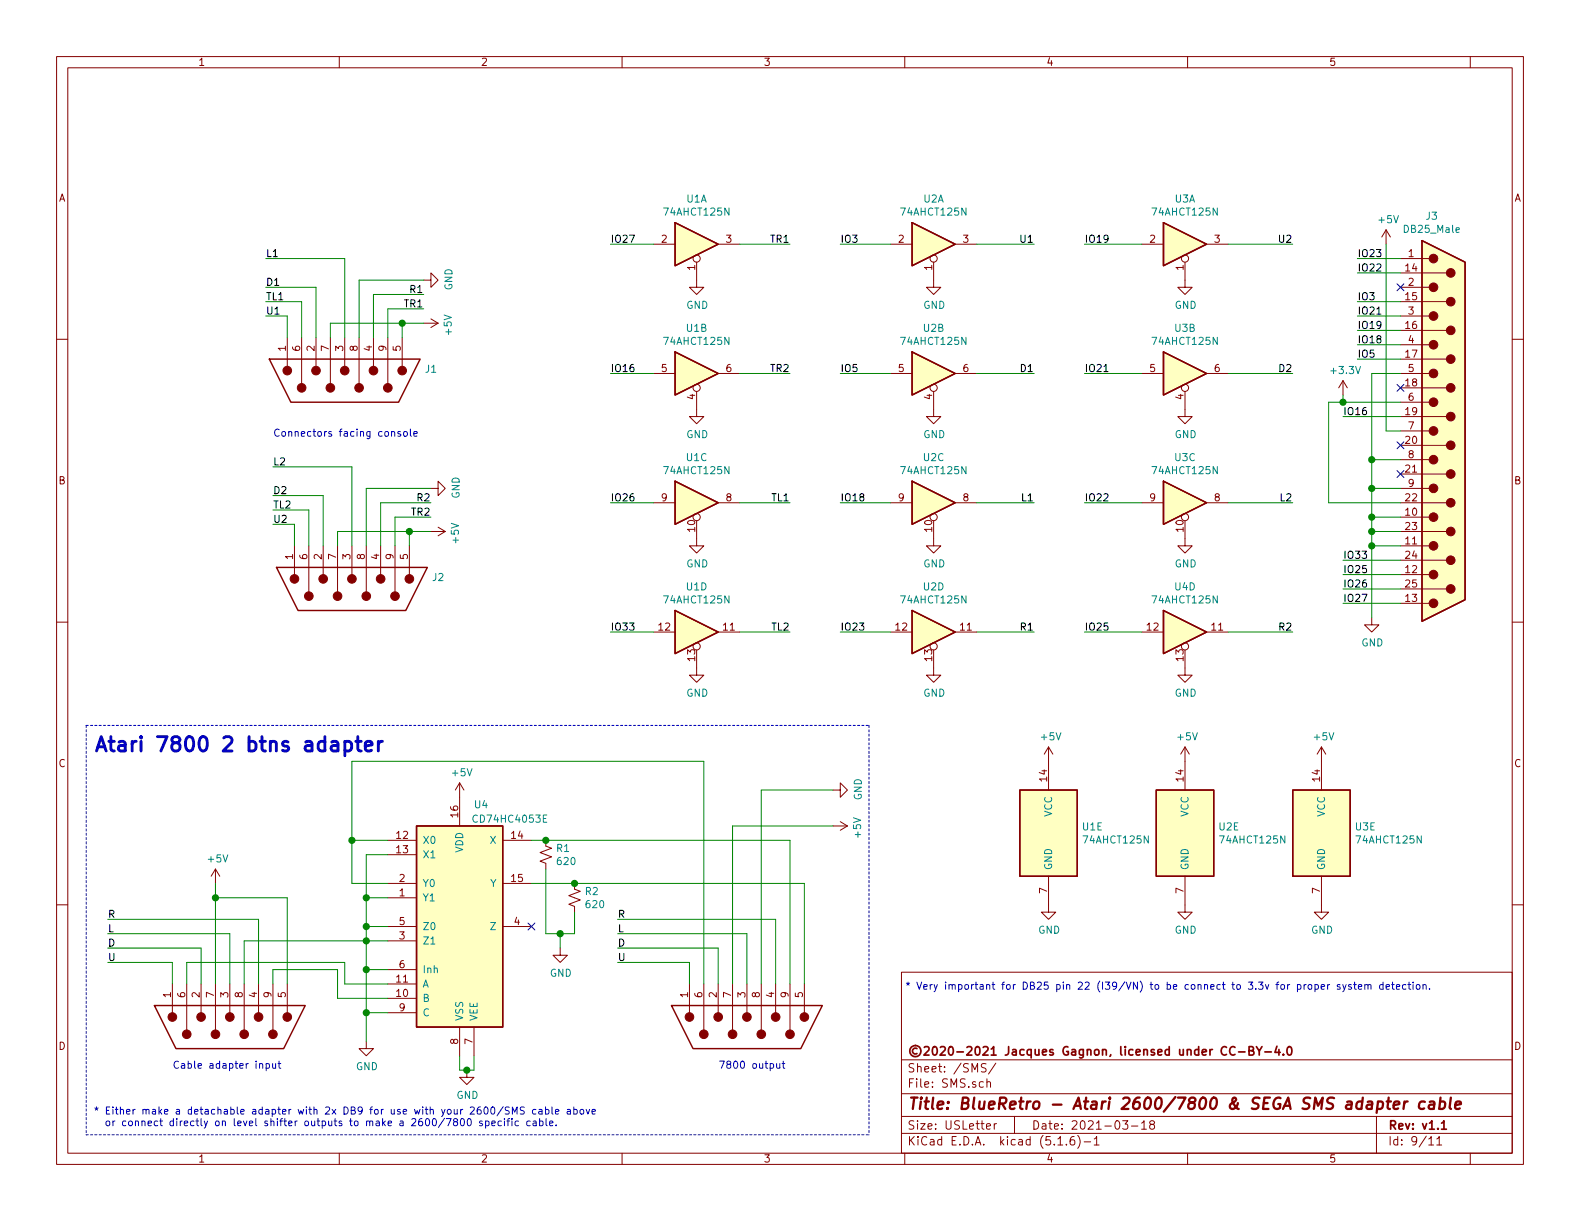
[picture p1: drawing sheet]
EESchema Schematic File Version 4
EELAYER 30 0
EELAYER END
$Descr USLetter 11000 8500
encoding utf-8
Sheet 9 11
Title "BlueRetro - Atari 2600/7800 & SEGA SMS adapter cable"
Date "2021-03-18"
Rev "v1.1"
Comp "©2020-2021 Jacques Gagnon, licensed under CC-BY-4.0"
Comment1 ""
Comment2 ""
Comment3 ""
Comment4 ""
$EndDescr
$Comp
L Connector:DB25_Male J?
U 1 1
P 10050 3000
AR Path="/5F127084/5FD5E748" Ref="J?"  Part="1" 
AR Path="/5F9FC91E/5FD5E748" Ref="J?"  Part="1" 
AR Path="/5FD29386/5FD5E748" Ref="J3"  Part="1" 
F 0 "J3" H 9968 1508 50  0000 C CNN
F 1 "DB25_Male" H 9968 1599 50  0000 C CNN
F 2 "" H 10050 3000 50  0001 C CNN
F 3 " ~" H 10050 3000 50  0001 C CNN
	1    10050 3000
	1    0    0    1   
$EndComp
$Comp
L 74xx:74LS125 U?
U 3 1
P 4850 3500
AR Path="/5F127084/5FD5E74E" Ref="U?"  Part="1" 
AR Path="/5F9FC91E/5FD5E74E" Ref="U?"  Part="4" 
AR Path="/5FD29386/5FD5E74E" Ref="U1"  Part="3" 
F 0 "U1" H 4850 3817 50  0000 C CNN
F 1 "74AHCT125N" H 4850 3726 50  0000 C CNN
F 2 "" H 4850 3500 50  0001 C CNN
F 3 "http://www.ti.com/general/docs/suppproductinfo.tsp?distId=10&gotoUrl=http%3A%2F%2Fwww.ti.com%2Flit%2Fgpn%2Fsn74ahct125" H 4850 3500 50  0001 C CNN
	3    4850 3500
	1    0    0    -1  
$EndComp
$Comp
L 74xx:74LS125 U?
U 1 1
P 6500 1700
AR Path="/5F127084/5FD5E754" Ref="U?"  Part="2" 
AR Path="/5F9FC91E/5FD5E754" Ref="U?"  Part="1" 
AR Path="/5FD29386/5FD5E754" Ref="U2"  Part="1" 
F 0 "U2" H 6500 2017 50  0000 C CNN
F 1 "74AHCT125N" H 6500 1926 50  0000 C CNN
F 2 "" H 6500 1700 50  0001 C CNN
F 3 "http://www.ti.com/general/docs/suppproductinfo.tsp?distId=10&gotoUrl=http%3A%2F%2Fwww.ti.com%2Flit%2Fgpn%2Fsn74ahct125" H 6500 1700 50  0001 C CNN
	1    6500 1700
	1    0    0    -1  
$EndComp
$Comp
L 74xx:74LS125 U?
U 2 1
P 6500 2600
AR Path="/5F127084/5FD5E75A" Ref="U?"  Part="3" 
AR Path="/5F9FC91E/5FD5E75A" Ref="U?"  Part="2" 
AR Path="/5FD29386/5FD5E75A" Ref="U2"  Part="2" 
F 0 "U2" H 6500 2917 50  0000 C CNN
F 1 "74AHCT125N" H 6500 2826 50  0000 C CNN
F 2 "" H 6500 2600 50  0001 C CNN
F 3 "http://www.ti.com/general/docs/suppproductinfo.tsp?distId=10&gotoUrl=http%3A%2F%2Fwww.ti.com%2Flit%2Fgpn%2Fsn74ahct125" H 6500 2600 50  0001 C CNN
	2    6500 2600
	1    0    0    -1  
$EndComp
$Comp
L 74xx:74LS125 U?
U 3 1
P 6500 3500
AR Path="/5F127084/5FD5E760" Ref="U?"  Part="4" 
AR Path="/5F9FC91E/5FD5E760" Ref="U?"  Part="3" 
AR Path="/5FD29386/5FD5E760" Ref="U2"  Part="3" 
F 0 "U2" H 6500 3817 50  0000 C CNN
F 1 "74AHCT125N" H 6500 3726 50  0000 C CNN
F 2 "" H 6500 3500 50  0001 C CNN
F 3 "http://www.ti.com/general/docs/suppproductinfo.tsp?distId=10&gotoUrl=http%3A%2F%2Fwww.ti.com%2Flit%2Fgpn%2Fsn74ahct125" H 6500 3500 50  0001 C CNN
	3    6500 3500
	1    0    0    -1  
$EndComp
$Comp
L 74xx:74LS125 U?
U 1 1
P 8250 1700
AR Path="/5F127084/5FD5E766" Ref="U?"  Part="2" 
AR Path="/5F9FC91E/5FD5E766" Ref="U?"  Part="1" 
AR Path="/5FD29386/5FD5E766" Ref="U3"  Part="1" 
F 0 "U3" H 8250 2017 50  0000 C CNN
F 1 "74AHCT125N" H 8250 1926 50  0000 C CNN
F 2 "" H 8250 1700 50  0001 C CNN
F 3 "http://www.ti.com/general/docs/suppproductinfo.tsp?distId=10&gotoUrl=http%3A%2F%2Fwww.ti.com%2Flit%2Fgpn%2Fsn74ahct125" H 8250 1700 50  0001 C CNN
	1    8250 1700
	1    0    0    -1  
$EndComp
$Comp
L 74xx:74LS125 U?
U 2 1
P 8250 2600
AR Path="/5F127084/5FD5E76C" Ref="U?"  Part="3" 
AR Path="/5F9FC91E/5FD5E76C" Ref="U?"  Part="2" 
AR Path="/5FD29386/5FD5E76C" Ref="U3"  Part="2" 
F 0 "U3" H 8250 2917 50  0000 C CNN
F 1 "74AHCT125N" H 8250 2826 50  0000 C CNN
F 2 "" H 8250 2600 50  0001 C CNN
F 3 "http://www.ti.com/general/docs/suppproductinfo.tsp?distId=10&gotoUrl=http%3A%2F%2Fwww.ti.com%2Flit%2Fgpn%2Fsn74ahct125" H 8250 2600 50  0001 C CNN
	2    8250 2600
	1    0    0    -1  
$EndComp
$Comp
L 74xx:74LS125 U?
U 3 1
P 8250 3500
AR Path="/5F127084/5FD5E772" Ref="U?"  Part="4" 
AR Path="/5F9FC91E/5FD5E772" Ref="U?"  Part="3" 
AR Path="/5FD29386/5FD5E772" Ref="U3"  Part="3" 
F 0 "U3" H 8250 3817 50  0000 C CNN
F 1 "74AHCT125N" H 8250 3726 50  0000 C CNN
F 2 "" H 8250 3500 50  0001 C CNN
F 3 "http://www.ti.com/general/docs/suppproductinfo.tsp?distId=10&gotoUrl=http%3A%2F%2Fwww.ti.com%2Flit%2Fgpn%2Fsn74ahct125" H 8250 3500 50  0001 C CNN
	3    8250 3500
	1    0    0    -1  
$EndComp
$Comp
L 74xx:74LS125 U?
U 4 1
P 6500 4400
AR Path="/5F127084/5FD5E778" Ref="U?"  Part="1" 
AR Path="/5F9FC91E/5FD5E778" Ref="U?"  Part="4" 
AR Path="/5FD29386/5FD5E778" Ref="U2"  Part="4" 
F 0 "U2" H 6500 4717 50  0000 C CNN
F 1 "74AHCT125N" H 6500 4626 50  0000 C CNN
F 2 "" H 6500 4400 50  0001 C CNN
F 3 "http://www.ti.com/general/docs/suppproductinfo.tsp?distId=10&gotoUrl=http%3A%2F%2Fwww.ti.com%2Flit%2Fgpn%2Fsn74ahct125" H 6500 4400 50  0001 C CNN
	4    6500 4400
	1    0    0    -1  
$EndComp
$Comp
L 74xx:74LS125 U?
U 4 1
P 8250 4400
AR Path="/5F127084/5FD5E77E" Ref="U?"  Part="2" 
AR Path="/5F9FC91E/5FD5E77E" Ref="U?"  Part="4" 
AR Path="/5FD29386/5FD5E77E" Ref="U4"  Part="4" 
F 0 "U4" H 8250 4717 50  0000 C CNN
F 1 "74AHCT125N" H 8250 4626 50  0000 C CNN
F 2 "" H 8250 4400 50  0001 C CNN
F 3 "http://www.ti.com/general/docs/suppproductinfo.tsp?distId=10&gotoUrl=http%3A%2F%2Fwww.ti.com%2Flit%2Fgpn%2Fsn74ahct125" H 8250 4400 50  0001 C CNN
	4    8250 4400
	1    0    0    -1  
$EndComp
Wire Wire Line
	9450 1800 9750 1800
Wire Wire Line
	9450 2200 9750 2200
Wire Wire Line
	9450 2400 9750 2400
$Comp
L power:+5V #PWR?
U 1 1
P 9650 1700
AR Path="/5F127084/5FD5E787" Ref="#PWR?"  Part="1" 
AR Path="/5F9FC91E/5FD5E787" Ref="#PWR?"  Part="1" 
AR Path="/5FD29386/5FD5E787" Ref="#PWR?"  Part="1" 
F 0 "#PWR?" H 9650 1550 50  0001 C CNN
F 1 "+5V" H 9665 1873 50  0000 C CNN
F 2 "" H 9650 1700 50  0001 C CNN
F 3 "" H 9650 1700 50  0001 C CNN
	1    9650 1700
	1    0    0    -1  
$EndComp
$Comp
L power:GND #PWR?
U 1 1
P 9550 4300
AR Path="/5F127084/5FD5E78D" Ref="#PWR?"  Part="1" 
AR Path="/5F9FC91E/5FD5E78D" Ref="#PWR?"  Part="1" 
AR Path="/5FD29386/5FD5E78D" Ref="#PWR?"  Part="1" 
F 0 "#PWR?" H 9550 4050 50  0001 C CNN
F 1 "GND" H 9555 4127 50  0000 C CNN
F 2 "" H 9550 4300 50  0001 C CNN
F 3 "" H 9550 4300 50  0001 C CNN
	1    9550 4300
	1    0    0    -1  
$EndComp
Wire Wire Line
	9750 2600 9550 2600
Wire Wire Line
	9550 2600 9550 3200
Wire Wire Line
	9750 3400 9550 3400
Wire Wire Line
	9650 1700 9650 3000
Wire Wire Line
	9650 3000 9750 3000
$Comp
L power:+3.3V #PWR?
U 1 1
P 9350 2750
AR Path="/5F127084/5FD5E798" Ref="#PWR?"  Part="1" 
AR Path="/5F9FC91E/5FD5E798" Ref="#PWR?"  Part="1" 
AR Path="/5FD29386/5FD5E798" Ref="#PWR?"  Part="1" 
F 0 "#PWR?" H 9350 2600 50  0001 C CNN
F 1 "+3.3V" H 9365 2923 50  0000 C CNN
F 2 "" H 9350 2750 50  0001 C CNN
F 3 "" H 9350 2750 50  0001 C CNN
	1    9350 2750
	1    0    0    -1  
$EndComp
$Comp
L power:GND #PWR?
U 1 1
P 6500 3750
AR Path="/5F127084/5FD5E79E" Ref="#PWR?"  Part="1" 
AR Path="/5F9FC91E/5FD5E79E" Ref="#PWR?"  Part="1" 
AR Path="/5FD29386/5FD5E79E" Ref="#PWR?"  Part="1" 
F 0 "#PWR?" H 6500 3500 50  0001 C CNN
F 1 "GND" H 6505 3577 50  0000 C CNN
F 2 "" H 6500 3750 50  0001 C CNN
F 3 "" H 6500 3750 50  0001 C CNN
	1    6500 3750
	1    0    0    -1  
$EndComp
$Comp
L power:GND #PWR?
U 1 1
P 6500 2850
AR Path="/5F127084/5FD5E7A4" Ref="#PWR?"  Part="1" 
AR Path="/5F9FC91E/5FD5E7A4" Ref="#PWR?"  Part="1" 
AR Path="/5FD29386/5FD5E7A4" Ref="#PWR?"  Part="1" 
F 0 "#PWR?" H 6500 2600 50  0001 C CNN
F 1 "GND" H 6505 2677 50  0000 C CNN
F 2 "" H 6500 2850 50  0001 C CNN
F 3 "" H 6500 2850 50  0001 C CNN
	1    6500 2850
	1    0    0    -1  
$EndComp
$Comp
L power:GND #PWR?
U 1 1
P 4850 3750
AR Path="/5F127084/5FD5E7AA" Ref="#PWR?"  Part="1" 
AR Path="/5F9FC91E/5FD5E7AA" Ref="#PWR?"  Part="1" 
AR Path="/5FD29386/5FD5E7AA" Ref="#PWR?"  Part="1" 
F 0 "#PWR?" H 4850 3500 50  0001 C CNN
F 1 "GND" H 4855 3577 50  0000 C CNN
F 2 "" H 4850 3750 50  0001 C CNN
F 3 "" H 4850 3750 50  0001 C CNN
	1    4850 3750
	1    0    0    -1  
$EndComp
$Comp
L power:GND #PWR?
U 1 1
P 6500 1950
AR Path="/5F127084/5FD5E7B0" Ref="#PWR?"  Part="1" 
AR Path="/5F9FC91E/5FD5E7B0" Ref="#PWR?"  Part="1" 
AR Path="/5FD29386/5FD5E7B0" Ref="#PWR?"  Part="1" 
F 0 "#PWR?" H 6500 1700 50  0001 C CNN
F 1 "GND" H 6505 1777 50  0000 C CNN
F 2 "" H 6500 1950 50  0001 C CNN
F 3 "" H 6500 1950 50  0001 C CNN
	1    6500 1950
	1    0    0    -1  
$EndComp
$Comp
L power:GND #PWR?
U 1 1
P 8250 2850
AR Path="/5F127084/5FD5E7C2" Ref="#PWR?"  Part="1" 
AR Path="/5F9FC91E/5FD5E7C2" Ref="#PWR?"  Part="1" 
AR Path="/5FD29386/5FD5E7C2" Ref="#PWR?"  Part="1" 
F 0 "#PWR?" H 8250 2600 50  0001 C CNN
F 1 "GND" H 8255 2677 50  0000 C CNN
F 2 "" H 8250 2850 50  0001 C CNN
F 3 "" H 8250 2850 50  0001 C CNN
	1    8250 2850
	1    0    0    -1  
$EndComp
$Comp
L power:GND #PWR?
U 1 1
P 8250 1950
AR Path="/5F127084/5FD5E7C8" Ref="#PWR?"  Part="1" 
AR Path="/5F9FC91E/5FD5E7C8" Ref="#PWR?"  Part="1" 
AR Path="/5FD29386/5FD5E7C8" Ref="#PWR?"  Part="1" 
F 0 "#PWR?" H 8250 1700 50  0001 C CNN
F 1 "GND" H 8255 1777 50  0000 C CNN
F 2 "" H 8250 1950 50  0001 C CNN
F 3 "" H 8250 1950 50  0001 C CNN
	1    8250 1950
	1    0    0    -1  
$EndComp
$Comp
L power:GND #PWR?
U 1 1
P 8250 3750
AR Path="/5F127084/5FD5E7CE" Ref="#PWR?"  Part="1" 
AR Path="/5F9FC91E/5FD5E7CE" Ref="#PWR?"  Part="1" 
AR Path="/5FD29386/5FD5E7CE" Ref="#PWR?"  Part="1" 
F 0 "#PWR?" H 8250 3500 50  0001 C CNN
F 1 "GND" H 8255 3577 50  0000 C CNN
F 2 "" H 8250 3750 50  0001 C CNN
F 3 "" H 8250 3750 50  0001 C CNN
	1    8250 3750
	1    0    0    -1  
$EndComp
$Comp
L power:GND #PWR?
U 1 1
P 6500 4650
AR Path="/5F127084/5FD5E7D4" Ref="#PWR?"  Part="1" 
AR Path="/5F9FC91E/5FD5E7D4" Ref="#PWR?"  Part="1" 
AR Path="/5FD29386/5FD5E7D4" Ref="#PWR?"  Part="1" 
F 0 "#PWR?" H 6500 4400 50  0001 C CNN
F 1 "GND" H 6505 4477 50  0000 C CNN
F 2 "" H 6500 4650 50  0001 C CNN
F 3 "" H 6500 4650 50  0001 C CNN
	1    6500 4650
	1    0    0    -1  
$EndComp
$Comp
L power:GND #PWR?
U 1 1
P 8250 4650
AR Path="/5F127084/5FD5E7DA" Ref="#PWR?"  Part="1" 
AR Path="/5F9FC91E/5FD5E7DA" Ref="#PWR?"  Part="1" 
AR Path="/5FD29386/5FD5E7DA" Ref="#PWR?"  Part="1" 
F 0 "#PWR?" H 8250 4400 50  0001 C CNN
F 1 "GND" H 8255 4477 50  0000 C CNN
F 2 "" H 8250 4650 50  0001 C CNN
F 3 "" H 8250 4650 50  0001 C CNN
	1    8250 4650
	1    0    0    -1  
$EndComp
Wire Wire Line
	6200 1700 5850 1700
Wire Wire Line
	6200 2600 5850 2600
Wire Wire Line
	6200 3500 5850 3500
Wire Wire Line
	6200 4400 5850 4400
Wire Wire Line
	6800 4400 7200 4400
Wire Wire Line
	6800 3500 7200 3500
Wire Wire Line
	6800 2600 7200 2600
Wire Wire Line
	6800 1700 7200 1700
Wire Wire Line
	7950 1700 7550 1700
Wire Wire Line
	7950 2600 7550 2600
Wire Wire Line
	7950 3500 7550 3500
Wire Wire Line
	7950 4400 7550 4400
Wire Wire Line
	8550 4400 9000 4400
Wire Wire Line
	8550 3500 9000 3500
Wire Wire Line
	8550 2600 9000 2600
Wire Wire Line
	8550 1700 9000 1700
Text Label 4250 3500 0    50   ~ 0
IO26
Text Label 5850 1700 0    50   ~ 0
IO3
Text Label 5850 2600 0    50   ~ 0
IO5
Text Label 5850 3500 0    50   ~ 0
IO18
Text Label 5850 4400 0    50   ~ 0
IO23
Text Label 5500 3500 2    50   ~ 0
TL1
Text Label 7200 1700 2    50   ~ 0
U1
Text Label 7200 2600 2    50   ~ 0
D1
Text Label 7200 3500 2    50   ~ 0
L1
Text Label 7200 4400 2    50   ~ 0
R1
Text Label 7550 1700 0    50   ~ 0
IO19
Text Label 7550 2600 0    50   ~ 0
IO21
Text Label 7550 3500 0    50   ~ 0
IO22
Text Label 7550 4400 0    50   ~ 0
IO25
Text Label 9000 1700 2    50   ~ 0
U2
Text Label 9000 2600 2    50   ~ 0
D2
Text Label 9000 3500 2    50   ~ 0
L2
Text Label 9000 4400 2    50   ~ 0
R2
$Comp
L power:GND #PWR?
U 1 1
P 2950 1950
AR Path="/5F127084/5FD5E814" Ref="#PWR?"  Part="1" 
AR Path="/5F9FC91E/5FD5E814" Ref="#PWR?"  Part="1" 
AR Path="/5FD29386/5FD5E814" Ref="#PWR?"  Part="1" 
F 0 "#PWR?" H 2950 1700 50  0001 C CNN
F 1 "GND" H 2955 1777 50  0000 C CNN
F 2 "" H 2950 1950 50  0001 C CNN
F 3 "" H 2950 1950 50  0001 C CNN
	1    2950 1950
	0    -1   -1   0   
$EndComp
$Comp
L power:GND #PWR?
U 1 1
P 3000 3400
AR Path="/5F127084/5FD5E81A" Ref="#PWR?"  Part="1" 
AR Path="/5F9FC91E/5FD5E81A" Ref="#PWR?"  Part="1" 
AR Path="/5FD29386/5FD5E81A" Ref="#PWR?"  Part="1" 
F 0 "#PWR?" H 3000 3150 50  0001 C CNN
F 1 "GND" H 3005 3227 50  0000 C CNN
F 2 "" H 3000 3400 50  0001 C CNN
F 3 "" H 3000 3400 50  0001 C CNN
	1    3000 3400
	0    -1   -1   0   
$EndComp
$Comp
L power:+5V #PWR?
U 1 1
P 3000 3700
AR Path="/5F127084/5FD5E820" Ref="#PWR?"  Part="1" 
AR Path="/5F9FC91E/5FD5E820" Ref="#PWR?"  Part="1" 
AR Path="/5FD29386/5FD5E820" Ref="#PWR?"  Part="1" 
F 0 "#PWR?" H 3000 3550 50  0001 C CNN
F 1 "+5V" H 3015 3873 50  0000 C CNN
F 2 "" H 3000 3700 50  0001 C CNN
F 3 "" H 3000 3700 50  0001 C CNN
	1    3000 3700
	0    1    1    0   
$EndComp
$Comp
L power:+5V #PWR?
U 1 1
P 2950 2250
AR Path="/5F127084/5FD5E826" Ref="#PWR?"  Part="1" 
AR Path="/5F9FC91E/5FD5E826" Ref="#PWR?"  Part="1" 
AR Path="/5FD29386/5FD5E826" Ref="#PWR?"  Part="1" 
F 0 "#PWR?" H 2950 2100 50  0001 C CNN
F 1 "+5V" H 2965 2423 50  0000 C CNN
F 2 "" H 2950 2250 50  0001 C CNN
F 3 "" H 2950 2250 50  0001 C CNN
	1    2950 2250
	0    1    1    0   
$EndComp
Wire Wire Line
	2000 2350 2000 2200
Wire Wire Line
	2000 2200 1850 2200
Wire Wire Line
	2800 2350 2800 2250
Wire Wire Line
	2800 2250 2950 2250
Wire Wire Line
	2050 3800 2050 3650
Wire Wire Line
	2050 3650 1900 3650
Wire Wire Line
	2850 3800 2850 3700
Wire Wire Line
	2850 3700 3000 3700
Wire Wire Line
	2750 3800 2750 3600
Wire Wire Line
	2150 3800 2150 3550
Wire Wire Line
	2700 2350 2700 2150
Wire Wire Line
	2100 2350 2100 2100
Text Label 1850 2000 0    50   ~ 0
D1
Text Label 1850 2200 0    50   ~ 0
U1
Text Label 2950 2150 2    50   ~ 0
TR1
Text Label 1850 2100 0    50   ~ 0
TL1
Text Label 2950 2050 2    50   ~ 0
R1
Text Label 1850 1800 0    50   ~ 0
L1
Text Label 1900 3450 0    50   ~ 0
D2
Text Label 1900 3650 0    50   ~ 0
U2
Text Label 1900 3550 0    50   ~ 0
TL2
Text Label 3000 3500 2    50   ~ 0
R2
Text Label 1900 3250 0    50   ~ 0
L2
Text Label 9450 2300 0    50   ~ 0
IO19
Text Label 9450 2200 0    50   ~ 0
IO21
Text Label 9450 1900 0    50   ~ 0
IO22
Text Label 9350 4000 0    50   ~ 0
IO25
Wire Wire Line
	9750 1900 9450 1900
Wire Wire Line
	9750 2300 9450 2300
Wire Wire Line
	9750 2500 9450 2500
Wire Wire Line
	9350 2800 9350 2750
Wire Wire Line
	9350 2800 9750 2800
Wire Wire Line
	9750 4200 9350 4200
Wire Wire Line
	9750 3900 9350 3900
Text Label 9350 2900 0    50   ~ 0
IO16
Text Label 9450 2100 0    50   ~ 0
IO3
Text Label 9450 2500 0    50   ~ 0
IO5
Text Label 9450 1800 0    50   ~ 0
IO23
Text Label 9350 4100 0    50   ~ 0
IO26
Text Label 9350 4200 0    50   ~ 0
IO27
Text Label 9350 3900 0    50   ~ 0
IO33
Wire Wire Line
	9750 3200 9550 3200
Connection ~ 9550 3200
Wire Wire Line
	9550 3200 9550 3400
Connection ~ 9550 3400
Wire Wire Line
	9750 2900 9350 2900
Wire Wire Line
	9750 2100 9450 2100
Wire Wire Line
	9750 4000 9350 4000
Text Label 9450 2400 0    50   ~ 0
IO18
Wire Wire Line
	9350 4100 9750 4100
NoConn ~ 9750 2700
Wire Wire Line
	9750 3600 9550 3600
Connection ~ 9550 3600
NoConn ~ 9750 3100
Text Notes 1900 3050 0    50   ~ 0
Connectors facing console
$Comp
L Connector_Gaming:Atari_SEGA_DE9 J?
U 1 1
P 2400 2650
AR Path="/5F9FC91E/5FD5E86A" Ref="J?"  Part="1" 
AR Path="/5FD29386/5FD5E86A" Ref="J1"  Part="1" 
F 0 "J1" V 2318 3205 50  0000 L CNN
F 1 "Atari_SEGA_DE9" V 2363 3205 50  0001 L CNN
F 2 "" H 2400 2650 50  0001 C CNN
F 3 " ~" H 2400 2650 50  0001 C CNN
	1    2400 2650
	0    1    1    0   
$EndComp
$Comp
L Connector_Gaming:Atari_SEGA_DE9 J?
U 1 1
P 2450 4100
AR Path="/5F9FC91E/5FD5E870" Ref="J?"  Part="1" 
AR Path="/5FD29386/5FD5E870" Ref="J2"  Part="1" 
F 0 "J2" V 2368 4655 50  0000 L CNN
F 1 "Atari_SEGA_DE9" V 2413 4655 50  0001 L CNN
F 2 "" H 2450 4100 50  0001 C CNN
F 3 " ~" H 2450 4100 50  0001 C CNN
	1    2450 4100
	0    1    1    0   
$EndComp
Wire Wire Line
	2100 2100 1850 2100
Wire Wire Line
	2200 2000 1850 2000
Wire Wire Line
	2200 2000 2200 2350
Wire Wire Line
	2400 1800 1850 1800
Wire Wire Line
	2400 1800 2400 2350
Wire Wire Line
	2700 2150 2950 2150
Wire Wire Line
	2600 2050 2950 2050
Wire Wire Line
	2600 2050 2600 2350
Wire Wire Line
	2500 1950 2950 1950
Wire Wire Line
	2500 1950 2500 2350
Wire Wire Line
	2150 3550 1900 3550
Wire Wire Line
	2250 3450 1900 3450
Wire Wire Line
	2250 3450 2250 3800
Wire Wire Line
	2450 3250 1900 3250
Wire Wire Line
	2450 3250 2450 3800
Wire Wire Line
	2750 3600 3000 3600
Wire Wire Line
	2650 3500 3000 3500
Wire Wire Line
	2650 3500 2650 3800
Wire Wire Line
	2550 3400 3000 3400
Wire Wire Line
	2550 3400 2550 3800
Text Label 3000 3600 2    50   ~ 0
TR2
$Comp
L 74xx:74LS125 U?
U 1 1
P 4850 1700
AR Path="/5F127084/5FD5E88F" Ref="U?"  Part="2" 
AR Path="/5F9FC91E/5FD5E88F" Ref="U?"  Part="1" 
AR Path="/5FD29386/5FD5E88F" Ref="U1"  Part="1" 
F 0 "U1" H 4850 2017 50  0000 C CNN
F 1 "74AHCT125N" H 4850 1926 50  0000 C CNN
F 2 "" H 4850 1700 50  0001 C CNN
F 3 "http://www.ti.com/general/docs/suppproductinfo.tsp?distId=10&gotoUrl=http%3A%2F%2Fwww.ti.com%2Flit%2Fgpn%2Fsn74ahct125" H 4850 1700 50  0001 C CNN
	1    4850 1700
	1    0    0    -1  
$EndComp
$Comp
L 74xx:74LS125 U?
U 2 1
P 4850 2600
AR Path="/5F127084/5FD5E895" Ref="U?"  Part="4" 
AR Path="/5F9FC91E/5FD5E895" Ref="U?"  Part="2" 
AR Path="/5FD29386/5FD5E895" Ref="U1"  Part="2" 
F 0 "U1" H 4850 2917 50  0000 C CNN
F 1 "74AHCT125N" H 4850 2826 50  0000 C CNN
F 2 "" H 4850 2600 50  0001 C CNN
F 3 "http://www.ti.com/general/docs/suppproductinfo.tsp?distId=10&gotoUrl=http%3A%2F%2Fwww.ti.com%2Flit%2Fgpn%2Fsn74ahct125" H 4850 2600 50  0001 C CNN
	2    4850 2600
	1    0    0    -1  
$EndComp
Wire Wire Line
	4550 1700 4250 1700
Wire Wire Line
	4550 2600 4250 2600
Wire Wire Line
	5150 1700 5500 1700
Wire Wire Line
	5150 2600 5500 2600
Text Label 5500 1700 2    50   ~ 0
TR1
Text Label 5500 2600 2    50   ~ 0
TR2
Text Label 4250 1700 0    50   ~ 0
IO27
Text Label 4250 2600 0    50   ~ 0
IO16
Wire Wire Line
	9550 3600 9550 3700
Wire Wire Line
	9550 3400 9550 3600
Wire Wire Line
	9750 3500 9250 3500
Wire Wire Line
	9250 3500 9250 2800
Wire Wire Line
	9250 2800 9350 2800
Connection ~ 9350 2800
$Comp
L 74xx:74LS125 U?
U 5 1
P 8250 5800
AR Path="/5F127084/5FD5E8C4" Ref="U?"  Part="5" 
AR Path="/5F9FC91E/5FD5E8C4" Ref="U?"  Part="5" 
AR Path="/5FD29386/5FD5E8C4" Ref="U2"  Part="5" 
F 0 "U2" H 8480 5846 50  0000 L CNN
F 1 "74AHCT125N" H 8480 5755 50  0000 L CNN
F 2 "" H 8250 5800 50  0001 C CNN
F 3 "http://www.ti.com/general/docs/suppproductinfo.tsp?distId=10&gotoUrl=http%3A%2F%2Fwww.ti.com%2Flit%2Fgpn%2Fsn74ahct125" H 8250 5800 50  0001 C CNN
	5    8250 5800
	1    0    0    -1  
$EndComp
$Comp
L 74xx:74LS125 U?
U 5 1
P 9200 5800
AR Path="/5F127084/5FD5E8CA" Ref="U?"  Part="5" 
AR Path="/5F9FC91E/5FD5E8CA" Ref="U?"  Part="5" 
AR Path="/5FD29386/5FD5E8CA" Ref="U3"  Part="5" 
F 0 "U3" H 9430 5846 50  0000 L CNN
F 1 "74AHCT125N" H 9430 5755 50  0000 L CNN
F 2 "" H 9200 5800 50  0001 C CNN
F 3 "http://www.ti.com/general/docs/suppproductinfo.tsp?distId=10&gotoUrl=http%3A%2F%2Fwww.ti.com%2Flit%2Fgpn%2Fsn74ahct125" H 9200 5800 50  0001 C CNN
	5    9200 5800
	1    0    0    -1  
$EndComp
$Comp
L 74xx:74LS125 U?
U 5 1
P 7300 5800
AR Path="/5F127084/5FD5E8D6" Ref="U?"  Part="5" 
AR Path="/5F9FC91E/5FD5E8D6" Ref="U?"  Part="5" 
AR Path="/5FD29386/5FD5E8D6" Ref="U1"  Part="5" 
F 0 "U1" H 7530 5846 50  0000 L CNN
F 1 "74AHCT125N" H 7530 5755 50  0000 L CNN
F 2 "" H 7300 5800 50  0001 C CNN
F 3 "http://www.ti.com/general/docs/suppproductinfo.tsp?distId=10&gotoUrl=http%3A%2F%2Fwww.ti.com%2Flit%2Fgpn%2Fsn74ahct125" H 7300 5800 50  0001 C CNN
	5    7300 5800
	1    0    0    -1  
$EndComp
$Comp
L power:GND #PWR?
U 1 1
P 9200 6300
AR Path="/5F127084/5FD5E8E2" Ref="#PWR?"  Part="1" 
AR Path="/5F9FC91E/5FD5E8E2" Ref="#PWR?"  Part="1" 
AR Path="/5FD29386/5FD5E8E2" Ref="#PWR?"  Part="1" 
F 0 "#PWR?" H 9200 6050 50  0001 C CNN
F 1 "GND" H 9205 6127 50  0000 C CNN
F 2 "" H 9200 6300 50  0001 C CNN
F 3 "" H 9200 6300 50  0001 C CNN
	1    9200 6300
	1    0    0    -1  
$EndComp
$Comp
L power:GND #PWR?
U 1 1
P 8250 6300
AR Path="/5F127084/5FD5E8E8" Ref="#PWR?"  Part="1" 
AR Path="/5F9FC91E/5FD5E8E8" Ref="#PWR?"  Part="1" 
AR Path="/5FD29386/5FD5E8E8" Ref="#PWR?"  Part="1" 
F 0 "#PWR?" H 8250 6050 50  0001 C CNN
F 1 "GND" H 8255 6127 50  0000 C CNN
F 2 "" H 8250 6300 50  0001 C CNN
F 3 "" H 8250 6300 50  0001 C CNN
	1    8250 6300
	1    0    0    -1  
$EndComp
$Comp
L power:GND #PWR?
U 1 1
P 7300 6300
AR Path="/5F127084/5FD5E8EE" Ref="#PWR?"  Part="1" 
AR Path="/5F9FC91E/5FD5E8EE" Ref="#PWR?"  Part="1" 
AR Path="/5FD29386/5FD5E8EE" Ref="#PWR?"  Part="1" 
F 0 "#PWR?" H 7300 6050 50  0001 C CNN
F 1 "GND" H 7305 6127 50  0000 C CNN
F 2 "" H 7300 6300 50  0001 C CNN
F 3 "" H 7300 6300 50  0001 C CNN
	1    7300 6300
	1    0    0    -1  
$EndComp
$Comp
L power:+5V #PWR?
U 1 1
P 8250 5300
AR Path="/5F127084/5FD5E8FA" Ref="#PWR?"  Part="1" 
AR Path="/5F9FC91E/5FD5E8FA" Ref="#PWR?"  Part="1" 
AR Path="/5FD29386/5FD5E8FA" Ref="#PWR?"  Part="1" 
F 0 "#PWR?" H 8250 5150 50  0001 C CNN
F 1 "+5V" H 8265 5473 50  0000 C CNN
F 2 "" H 8250 5300 50  0001 C CNN
F 3 "" H 8250 5300 50  0001 C CNN
	1    8250 5300
	1    0    0    -1  
$EndComp
$Comp
L power:+5V #PWR?
U 1 1
P 7300 5300
AR Path="/5F127084/5FD5E900" Ref="#PWR?"  Part="1" 
AR Path="/5F9FC91E/5FD5E900" Ref="#PWR?"  Part="1" 
AR Path="/5FD29386/5FD5E900" Ref="#PWR?"  Part="1" 
F 0 "#PWR?" H 7300 5150 50  0001 C CNN
F 1 "+5V" H 7315 5473 50  0000 C CNN
F 2 "" H 7300 5300 50  0001 C CNN
F 3 "" H 7300 5300 50  0001 C CNN
	1    7300 5300
	1    0    0    -1  
$EndComp
$Comp
L power:+5V #PWR?
U 1 1
P 9200 5300
AR Path="/5F127084/5FD5E906" Ref="#PWR?"  Part="1" 
AR Path="/5F9FC91E/5FD5E906" Ref="#PWR?"  Part="1" 
AR Path="/5FD29386/5FD5E906" Ref="#PWR?"  Part="1" 
F 0 "#PWR?" H 9200 5150 50  0001 C CNN
F 1 "+5V" H 9215 5473 50  0000 C CNN
F 2 "" H 9200 5300 50  0001 C CNN
F 3 "" H 9200 5300 50  0001 C CNN
	1    9200 5300
	1    0    0    -1  
$EndComp
Wire Wire Line
	4250 4400 4550 4400
Wire Wire Line
	5150 4400 5500 4400
Text Label 5500 4400 2    50   ~ 0
TL2
Text Label 4250 4400 0    50   ~ 0
IO33
$Comp
L 74xx:74LS125 U?
U 4 1
P 4850 4400
AR Path="/5F127084/5FD5E9C0" Ref="U?"  Part="1" 
AR Path="/5F9FC91E/5FD5E9C0" Ref="U?"  Part="3" 
AR Path="/5FD29386/5FD5E9C0" Ref="U1"  Part="4" 
F 0 "U1" H 4850 4717 50  0000 C CNN
F 1 "74AHCT125N" H 4850 4626 50  0000 C CNN
F 2 "" H 4850 4400 50  0001 C CNN
F 3 "http://www.ti.com/general/docs/suppproductinfo.tsp?distId=10&gotoUrl=http%3A%2F%2Fwww.ti.com%2Flit%2Fgpn%2Fsn74ahct125" H 4850 4400 50  0001 C CNN
	4    4850 4400
	1    0    0    -1  
$EndComp
Text Notes 6300 6900 0    50   ~ 0
* Very important for DB25 pin 22 (I39/VN) to be connect to 3.3v for proper system detection.
$Comp
L power:GND #PWR?
U 1 1
P 4850 4650
AR Path="/5F127084/5FEB1F95" Ref="#PWR?"  Part="1" 
AR Path="/5F9FC91E/5FEB1F95" Ref="#PWR?"  Part="1" 
AR Path="/5FD29386/5FEB1F95" Ref="#PWR?"  Part="1" 
F 0 "#PWR?" H 4850 4400 50  0001 C CNN
F 1 "GND" H 4855 4477 50  0000 C CNN
F 2 "" H 4850 4650 50  0001 C CNN
F 3 "" H 4850 4650 50  0001 C CNN
	1    4850 4650
	1    0    0    -1  
$EndComp
$Comp
L power:GND #PWR?
U 1 1
P 4850 2850
AR Path="/5F127084/5FEB2510" Ref="#PWR?"  Part="1" 
AR Path="/5F9FC91E/5FEB2510" Ref="#PWR?"  Part="1" 
AR Path="/5FD29386/5FEB2510" Ref="#PWR?"  Part="1" 
F 0 "#PWR?" H 4850 2600 50  0001 C CNN
F 1 "GND" H 4855 2677 50  0000 C CNN
F 2 "" H 4850 2850 50  0001 C CNN
F 3 "" H 4850 2850 50  0001 C CNN
	1    4850 2850
	1    0    0    -1  
$EndComp
$Comp
L power:GND #PWR?
U 1 1
P 4850 1950
AR Path="/5F127084/5FEB2ACE" Ref="#PWR?"  Part="1" 
AR Path="/5F9FC91E/5FEB2ACE" Ref="#PWR?"  Part="1" 
AR Path="/5FD29386/5FEB2ACE" Ref="#PWR?"  Part="1" 
F 0 "#PWR?" H 4850 1700 50  0001 C CNN
F 1 "GND" H 4855 1777 50  0000 C CNN
F 2 "" H 4850 1950 50  0001 C CNN
F 3 "" H 4850 1950 50  0001 C CNN
	1    4850 1950
	1    0    0    -1  
$EndComp
Wire Wire Line
	9750 3700 9550 3700
Connection ~ 9550 3700
Wire Wire Line
	9550 3700 9550 3800
Wire Wire Line
	9750 3800 9550 3800
Connection ~ 9550 3800
Wire Wire Line
	9550 3800 9550 4300
NoConn ~ 9750 3300
NoConn ~ 9750 2000
Wire Wire Line
	5150 3500 5500 3500
Wire Wire Line
	4250 3500 4550 3500
Wire Wire Line
	2850 3700 2350 3700
Wire Wire Line
	2350 3700 2350 3800
Connection ~ 2850 3700
Wire Wire Line
	2800 2250 2300 2250
Wire Wire Line
	2300 2250 2300 2350
Connection ~ 2800 2250
Wire Notes Line
	600  7900 6050 7900
Wire Notes Line
	600  5050 6050 5050
Text Notes 650  5250 0    100  ~ 20
Atari 7800 2 btns adapter
Text Notes 650  7850 0    50   ~ 0
* Either make a detachable adapter with 2x DB9 for use with your 2600/SMS cable above\n  or connect directly on level shifter outputs to make a 2600/7800 specific cable.
$Comp
L 4xxx:4053 U4
U 1 1
P 3200 6450
F 0 "U4" H 3350 7300 50  0000 C CNN
F 1 "CD74HC4053E" H 3550 7200 50  0000 C CNN
F 2 "" H 3200 6450 50  0001 C CNN
F 3 "http://www.intersil.com/content/dam/Intersil/documents/cd40/cd4051bms-52bms-53bms.pdf" H 3200 6450 50  0001 C CNN
	1    3200 6450
	1    0    0    -1  
$EndComp
$Comp
L Connector_Gaming:Atari_SEGA_DE9 J?
U 1 1
P 1600 7150
AR Path="/5F9FC91E/605931A9" Ref="J?"  Part="1" 
AR Path="/5FD29386/605931A9" Ref="J?"  Part="1" 
F 0 "J?" V 1518 7705 50  0001 L CNN
F 1 "Atari_SEGA_DE9" V 1563 7705 50  0001 L CNN
F 2 "" H 1600 7150 50  0001 C CNN
F 3 " ~" H 1600 7150 50  0001 C CNN
	1    1600 7150
	0    1    1    0   
$EndComp
$Comp
L Connector_Gaming:Atari_SEGA_DE9 J?
U 1 1
P 5200 7150
AR Path="/5F9FC91E/6059875D" Ref="J?"  Part="1" 
AR Path="/5FD29386/6059875D" Ref="J?"  Part="1" 
F 0 "J?" V 5118 7705 50  0001 L CNN
F 1 "Atari_SEGA_DE9" V 5163 7705 50  0001 L CNN
F 2 "" H 5200 7150 50  0001 C CNN
F 3 " ~" H 5200 7150 50  0001 C CNN
	1    5200 7150
	0    1    1    0   
$EndComp
$Comp
L Device:R_Small_US R1
U 1 1
P 3800 5950
F 0 "R1" H 3868 5996 50  0000 L CNN
F 1 "620" H 3868 5905 50  0000 L CNN
F 2 "" H 3800 5950 50  0001 C CNN
F 3 "~" H 3800 5950 50  0001 C CNN
	1    3800 5950
	1    0    0    -1  
$EndComp
$Comp
L Device:R_Small_US R2
U 1 1
P 4000 6250
F 0 "R2" H 4068 6296 50  0000 L CNN
F 1 "620" H 4068 6205 50  0000 L CNN
F 2 "" H 4000 6250 50  0001 C CNN
F 3 "~" H 4000 6250 50  0001 C CNN
	1    4000 6250
	1    0    0    -1  
$EndComp
$Comp
L power:GND #PWR?
U 1 1
P 3250 7450
AR Path="/5F127084/605A84E2" Ref="#PWR?"  Part="1" 
AR Path="/5F9FC91E/605A84E2" Ref="#PWR?"  Part="1" 
AR Path="/5FD29386/605A84E2" Ref="#PWR?"  Part="1" 
F 0 "#PWR?" H 3250 7200 50  0001 C CNN
F 1 "GND" H 3255 7277 50  0000 C CNN
F 2 "" H 3250 7450 50  0001 C CNN
F 3 "" H 3250 7450 50  0001 C CNN
	1    3250 7450
	1    0    0    -1  
$EndComp
$Comp
L power:GND #PWR?
U 1 1
P 3900 6600
AR Path="/5F127084/605A8BCA" Ref="#PWR?"  Part="1" 
AR Path="/5F9FC91E/605A8BCA" Ref="#PWR?"  Part="1" 
AR Path="/5FD29386/605A8BCA" Ref="#PWR?"  Part="1" 
F 0 "#PWR?" H 3900 6350 50  0001 C CNN
F 1 "GND" H 3905 6427 50  0000 C CNN
F 2 "" H 3900 6600 50  0001 C CNN
F 3 "" H 3900 6600 50  0001 C CNN
	1    3900 6600
	1    0    0    -1  
$EndComp
NoConn ~ 3700 6450
Wire Wire Line
	3700 5850 3800 5850
Wire Wire Line
	3700 6150 4000 6150
Wire Wire Line
	3800 6050 3800 6500
Wire Wire Line
	3800 6500 3900 6500
Wire Wire Line
	3900 6500 3900 6600
Wire Wire Line
	4000 6350 4000 6500
Wire Wire Line
	4000 6500 3900 6500
Connection ~ 3900 6500
Text Notes 1200 7450 0    50   ~ 0
Cable adapter input
Text Notes 5000 7450 0    50   ~ 0
7800 output
Wire Wire Line
	5500 6850 5500 5850
Wire Wire Line
	5600 6150 5600 6850
Wire Wire Line
	4900 6850 4900 5300
Wire Wire Line
	2450 5300 2450 5850
Wire Wire Line
	2450 5850 2700 5850
Wire Wire Line
	2450 5850 2450 6150
Wire Wire Line
	2450 6150 2700 6150
Connection ~ 2450 5850
Wire Wire Line
	3200 7350 3200 7450
Wire Wire Line
	3200 7450 3250 7450
Wire Wire Line
	3300 7350 3300 7450
Wire Wire Line
	3300 7450 3250 7450
Connection ~ 3250 7450
Wire Wire Line
	2700 6450 2550 6450
Wire Wire Line
	2550 6450 2550 6550
$Comp
L power:GND #PWR?
U 1 1
P 2550 7250
AR Path="/5F127084/60628248" Ref="#PWR?"  Part="1" 
AR Path="/5F9FC91E/60628248" Ref="#PWR?"  Part="1" 
AR Path="/5FD29386/60628248" Ref="#PWR?"  Part="1" 
F 0 "#PWR?" H 2550 7000 50  0001 C CNN
F 1 "GND" H 2555 7077 50  0000 C CNN
F 2 "" H 2550 7250 50  0001 C CNN
F 3 "" H 2550 7250 50  0001 C CNN
	1    2550 7250
	1    0    0    -1  
$EndComp
Wire Wire Line
	2700 6550 2550 6550
Connection ~ 2550 6550
Wire Wire Line
	2550 6550 2550 6750
Wire Wire Line
	2700 6750 2550 6750
Connection ~ 2550 6750
Wire Wire Line
	2550 6750 2550 7050
Wire Wire Line
	2700 6250 2550 6250
Wire Wire Line
	2550 6250 2550 6450
Connection ~ 2550 6450
Wire Wire Line
	2700 7050 2550 7050
Connection ~ 2550 7050
Wire Wire Line
	2550 7050 2550 7250
Wire Wire Line
	2550 5950 2550 6250
Connection ~ 2550 6250
Wire Wire Line
	2550 5950 2700 5950
Wire Notes Line
	6050 5050 6050 7900
Wire Notes Line
	600  5050 600  7900
$Comp
L power:+5V #PWR?
U 1 1
P 5800 5750
AR Path="/5F127084/6067E578" Ref="#PWR?"  Part="1" 
AR Path="/5F9FC91E/6067E578" Ref="#PWR?"  Part="1" 
AR Path="/5FD29386/6067E578" Ref="#PWR?"  Part="1" 
F 0 "#PWR?" H 5800 5600 50  0001 C CNN
F 1 "+5V" H 5815 5923 50  0000 C CNN
F 2 "" H 5800 5750 50  0001 C CNN
F 3 "" H 5800 5750 50  0001 C CNN
	1    5800 5750
	0    1    1    0   
$EndComp
$Comp
L power:GND #PWR?
U 1 1
P 5800 5500
AR Path="/5F127084/6067EC68" Ref="#PWR?"  Part="1" 
AR Path="/5F9FC91E/6067EC68" Ref="#PWR?"  Part="1" 
AR Path="/5FD29386/6067EC68" Ref="#PWR?"  Part="1" 
F 0 "#PWR?" H 5800 5250 50  0001 C CNN
F 1 "GND" H 5805 5327 50  0000 C CNN
F 2 "" H 5800 5500 50  0001 C CNN
F 3 "" H 5800 5500 50  0001 C CNN
	1    5800 5500
	0    -1   -1   0   
$EndComp
Wire Wire Line
	5300 6850 5300 5500
Wire Wire Line
	5300 5500 5800 5500
Wire Wire Line
	5100 6850 5100 5750
Wire Wire Line
	5100 5750 5800 5750
Wire Wire Line
	1300 6850 1300 6700
Wire Wire Line
	1300 6700 2400 6700
Wire Wire Line
	2400 6700 2400 6850
Wire Wire Line
	2400 6850 2700 6850
Wire Wire Line
	1900 6850 1900 6750
Wire Wire Line
	1900 6750 2350 6750
Wire Wire Line
	2350 6750 2350 6950
Wire Wire Line
	2350 6950 2700 6950
$Comp
L power:+5V #PWR?
U 1 1
P 1500 6150
AR Path="/5F127084/606C76ED" Ref="#PWR?"  Part="1" 
AR Path="/5F9FC91E/606C76ED" Ref="#PWR?"  Part="1" 
AR Path="/5FD29386/606C76ED" Ref="#PWR?"  Part="1" 
F 0 "#PWR?" H 1500 6000 50  0001 C CNN
F 1 "+5V" H 1515 6323 50  0000 C CNN
F 2 "" H 1500 6150 50  0001 C CNN
F 3 "" H 1500 6150 50  0001 C CNN
	1    1500 6150
	1    0    0    -1  
$EndComp
Wire Wire Line
	1500 6850 1500 6250
Wire Wire Line
	2000 6850 2000 6250
Wire Wire Line
	2000 6250 1500 6250
Connection ~ 1500 6250
Wire Wire Line
	1500 6250 1500 6150
Wire Wire Line
	1700 6850 1700 6550
Wire Wire Line
	1700 6550 2550 6550
Wire Wire Line
	1200 6850 1200 6700
Wire Wire Line
	1200 6700 750  6700
Wire Wire Line
	1400 6850 1400 6600
Wire Wire Line
	1400 6600 750  6600
Wire Wire Line
	1600 6850 1600 6500
Wire Wire Line
	1600 6500 750  6500
Wire Wire Line
	1800 6850 1800 6400
Wire Wire Line
	1800 6400 750  6400
Wire Wire Line
	4800 6850 4800 6700
Wire Wire Line
	5000 6850 5000 6600
Wire Wire Line
	5200 6850 5200 6500
Wire Wire Line
	5400 6850 5400 6400
Wire Wire Line
	3800 5850 5500 5850
Connection ~ 3800 5850
Wire Wire Line
	2450 5300 4900 5300
Connection ~ 4000 6150
Wire Wire Line
	4000 6150 5600 6150
Text Label 750  6700 0    50   ~ 0
U
Text Label 750  6600 0    50   ~ 0
D
Text Label 750  6500 0    50   ~ 0
L
Text Label 750  6400 0    50   ~ 0
R
Text Label 4300 6700 0    50   ~ 0
U
Text Label 4300 6600 0    50   ~ 0
D
Text Label 4300 6500 0    50   ~ 0
L
Text Label 4300 6400 0    50   ~ 0
R
Wire Wire Line
	4300 6700 4800 6700
Wire Wire Line
	4300 6600 5000 6600
Wire Wire Line
	4300 6500 5200 6500
Wire Wire Line
	4300 6400 5400 6400
$Comp
L power:+5V #PWR?
U 1 1
P 3200 5550
AR Path="/5F127084/60791811" Ref="#PWR?"  Part="1" 
AR Path="/5F9FC91E/60791811" Ref="#PWR?"  Part="1" 
AR Path="/5FD29386/60791811" Ref="#PWR?"  Part="1" 
F 0 "#PWR?" H 3200 5400 50  0001 C CNN
F 1 "+5V" H 3215 5723 50  0000 C CNN
F 2 "" H 3200 5550 50  0001 C CNN
F 3 "" H 3200 5550 50  0001 C CNN
	1    3200 5550
	1    0    0    -1  
$EndComp
$EndSCHEMATC
